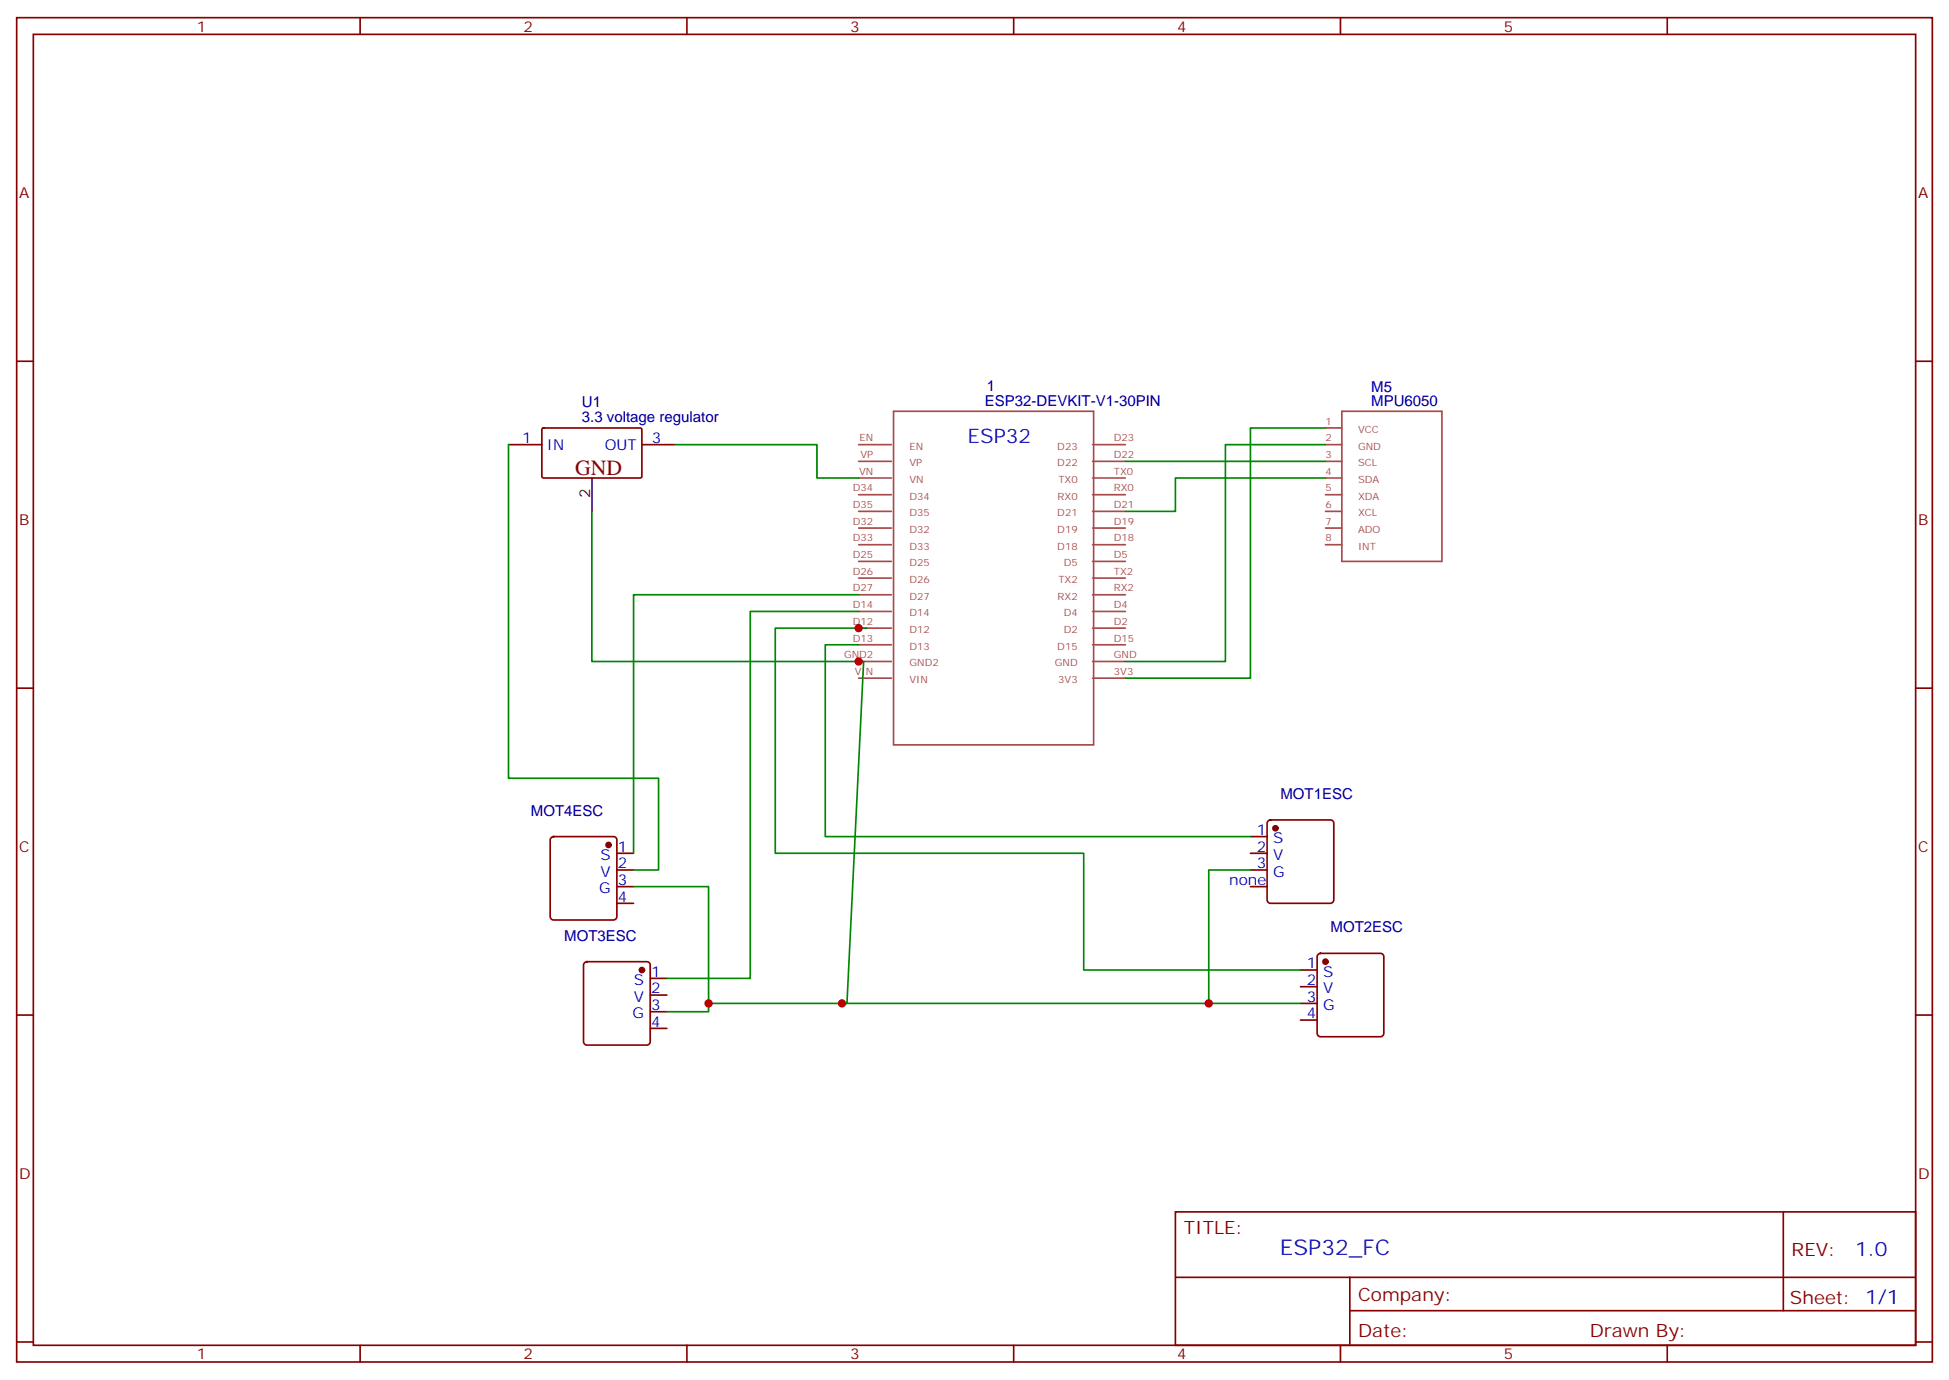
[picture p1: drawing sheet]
<svg xmlns="http://www.w3.org/2000/svg" width="412mm" height="292mm" viewBox="0 0 412 292" stroke-linecap="round" stroke-linejoin="round" font-family="sans-serif">
<g fill="none" stroke="#870000" stroke-width=".35">
<path d="M3.5 3.7h405.4v284.4h-405.4zM7.1 7.3h398.2v277.3h-398.2zM76.2 3.7v3.6M145.3 3.7v3.6M214.5 3.7v3.6M283.6 3.7v3.6M352.8 3.7v3.6M3.5 76.4h3.6M405.3 76.4h3.6M107.6 94.1h7.1M114.7 90.7l.3-.2 20.6 .1 .2 .3v10l-.3 .2-20.7-.1-.1-.2zM135.8 94.1h7.1"/>
<path d="M3.5 145.6h3.6M405.3 145.6h3.6M116.7 177.2l.4-.2h12.7a.71 .71 0 0 1 .7 .7v16.2a.76 .76 0 0 1-.7 .7h-12.7a.76 .76 0 0 1-.7-.7v-16.2zM264.6 177h3.5M268.3 173.6l.5-.2h12.7a.71 .71 0 0 1 .7 .7v16.3a.76 .76 0 0 1-.7 .7h-12.7a.76 .76 0 0 1-.7-.7v-16.3zM130.5 180.5h3.6M130.5 184h3.6M130.5 187.5h3.6M130.5 191.1h3.6M264.6 180.5h3.5M264.6 184h3.5M264.6 187.5h3.5"/>
<path d="M3.5 214.7h3.6M123.7 203.6l.5-.2h12.7a.71 .71 0 0 1 .7 .7v16.2a.76 .76 0 0 1-.7 .8h-12.7a.76 .76 0 0 1-.7-.8v-16.2zM137.6 206.9h3.5M137.6 210.5h3.5M137.6 214h3.5M137.6 217.5h3.5M275.2 205.2h3.5M275.2 208.7h3.5M275.2 212.2h3.5M275.2 215.8h3.5M278.9 201.9l.5-.3h12.7a.71 .71 0 0 1 .7 .8v16.2a.76 .76 0 0 1-.7 .7h-12.7a.76 .76 0 0 1-.7-.7v-16.2zM405.3 214.7h3.6"/>
<path d="M248.7 256.3h156.6v28.3h-156.6zM377.3 256.4v20.8M248.7 270.2h156.5M285.6 277.2h119.6M285.6 270.2v14.1M3.5 283.8h3.6M76.2 284.6v3.5M145.3 284.6v3.5M214.5 284.6v3.5M283.6 284.6v3.5M352.8 284.6v3.5M405.3 283.8h3.6"/>
</g>
<g fill="none" stroke="#a64a4a" stroke-width=".35">
<path d="M181.7 97.6h6.9M181.7 94.1h6.9M189.1 87h42.3v70.6h-42.3zM231.2 97.6h6.9M231.2 94.1h6.9M280.5 97.6h3.4M280.5 94.1h3.4M280.5 90.5h3.4M283.9 87h21.2v31.7h-21.2zM181.7 118.7h6.9M181.7 115.2h6.9M181.7 111.7h6.9"/>
<path d="M181.7 108.2h6.9M181.7 104.6h6.9M181.7 101.1h6.9M231.2 118.7h6.9M231.2 115.2h6.9M231.2 111.7h6.9M231.2 108.2h6.9M231.2 104.6h6.9M231.2 101.1h6.9M280.5 115.2h3.4M280.5 111.7h3.4M280.5 108.2h3.4"/>
<path d="M280.5 104.6h3.4M280.5 101.1h3.4M181.7 139.9h6.9M181.7 136.4h6.9M181.7 132.9h6.9M181.7 129.3h6.9M181.7 125.8h6.9M181.7 122.3h6.9M231.2 139.9h6.9M231.2 136.4h6.9M231.2 132.9h6.9M231.2 129.3h6.9"/>
<path d="M231.2 125.8h6.9M231.2 122.3h6.9M181.7 143.4h6.9M231.2 143.4h6.9"/>
</g>
<g fill="#870000" stroke="#870000" stroke-width=".35">
<circle cx="269.9" cy="175.2" r=".53"/>
<circle cx="280.5" cy="203.4" r=".53"/>
<circle cx="135.8" cy="205.2" r=".53"/>
<circle cx="128.8" cy="178.7" r=".53"/>
</g>
<g fill="none" stroke="#008700" stroke-width=".35">
<path d="M107.6 94.1v70.5h31.7v19.4h-5.2M142.9 94.1h30v7h8.8M238.1 97.6h42.4M280.5 94.1h-21.2v45.8h-21.2M280.5 90.5h-15.9v52.9h-26.5M125.2 108.2v31.7h57.5l-3.5 72.3h-1M280.5 101.1h-31.8v7.1h-10.6M181.7 136.4h-7.1v40.6h90M181.7 129.3h-23v77.6h-17.6M181.7 125.8h-47.6v54.7M183.4 132.9h-19.4v47.6h65.3v24.7h45.9M134.1 187.5h15.8v26.5h-8.8"/>
<path d="M264.6 184h-8.8v28.2h19.4M149.9 212.2h105.9"/>
</g>
<path d="M125.2 101.1v7.1" fill="none" stroke="#000" stroke-width=".35"/>
<g fill="#c00">
<circle cx="181.7" cy="132.9" r=".88"/>
<circle cx="255.8" cy="212.2" r=".88"/>
<circle cx="149.9" cy="212.2" r=".88"/>
<circle cx="178.2" cy="212.2" r=".88"/>
<circle cx="181.7" cy="139.9" r=".88"/>
</g>
<text font-size="4.6" fill="#800" x="121.7" y="100.4">GND</text>
<text font-size="4.6" fill="#00f" x="270.8" y="265.4">ESP32_FC</text>
<g font-size="4.2" fill="#00f">
<text x="204.7" y="93.6">ESP32</text>
<text x="392.5" y="265.6">1.0</text>
</g>
<g font-size="3.9" fill="#800">
<text x="250.5" y="260.9">TITLE:</text>
<text x="379.1" y="265.6">REV:</text>
<text x="287.4" y="275.1">Company:</text>
<text x="378.7" y="275.7">Sheet: 1/1</text>
<text x="287.4" y="282.8">Date:</text>
<text x="336.4" y="282.9">Drawn By:</text>
</g>
<g font-size="3.2" fill="#800">
<text x="41.6" y="6.7">1</text>
<text x="110.8" y="6.7">2</text>
<text x="179.9" y="6.7">3</text>
<text x="249.1" y="6.7">4</text>
<text x="318.2" y="6.7">5</text>
<text x="4.1" y="41.8">A</text>
<text x="405.9" y="41.8">A</text>
<text x="4.1" y="111">B</text>
<text x="405.9" y="111">B</text>
<text x="4.1" y="180.1">C</text>
<text x="405.9" y="180.1">C</text>
<text x="4.1" y="249.3">D</text>
<text x="405.9" y="249.3">D</text>
<text x="41.6" y="287.5">1</text>
<text x="110.8" y="287.5">2</text>
<text x="179.9" y="287.5">3</text>
<text x="249.1" y="287.5">4</text>
<text x="318.2" y="287.5">5</text>
</g>
<g font-size="3.2" fill="#000080">
<text x="208.8" y="82.7">1</text>
<text x="290.1" y="82.9">M5</text>
<text x="123.1" y="89.3">3.3 voltage regulator</text>
<text x="123.1" y="86.1">U1</text>
<text x="208.4" y="85.9">ESP32-DEVKIT-V1-30PIN</text>
<text x="290.1" y="85.9">MPU6050</text>
<text x="112.3" y="172.5">MOT4ESC</text>
<text x="270.9" y="169">MOT1ESC</text>
<text x="281.5" y="197.2">MOT2ESC</text>
<text x="119.4" y="199">MOT3ESC</text>
</g>
<g font-size="3.2" fill="#00f">
<text x="110.5" y="93.7">1</text>
<text x="115.7" y="95.1">IN</text>
<text x="128" y="95.1">OUT</text>
<text x="137.9" y="93.7">3</text>
<text x="265.9" y="176.6">1</text>
<text x="269.4" y="178.4">S</text>
<text x="127.1" y="181.9">S</text>
<text x="127.1" y="185.4">V</text>
<text x="130.7" y="180.1">1</text>
<text x="130.7" y="183.7">2</text>
<text x="265.9" y="180.1">2</text>
<text x="265.9" y="183.7">3</text>
<text x="269.4" y="181.9">V</text>
<text x="269.4" y="185.4">G</text>
<text x="126.8" y="188.9">G</text>
<text x="130.7" y="187.2">3</text>
<text x="130.7" y="190.7">4</text>
<text x="260.1" y="187.2">none</text>
<text x="134.1" y="208.4">S</text>
<text x="137.8" y="206.6">1</text>
<text x="276.5" y="204.8">1</text>
<text x="276.5" y="208.4">2</text>
<text x="280" y="206.6">S</text>
<text x="133.8" y="215.4">G</text>
<text x="134.1" y="211.9">V</text>
<text x="137.8" y="210.1">2</text>
<text x="137.8" y="213.6">3</text>
<text x="276.5" y="211.9">3</text>
<text x="276.5" y="215.4">4</text>
<text x="280" y="210.1">V</text>
<text x="280" y="213.6">G</text>
<text x="137.8" y="217.2">4</text>
</g>
<text font-size="3.2" x="124.9" y="105.2" transform="rotate(-90 124.9 105.2)">2</text>
<g font-size="2.1" fill="#a54b4b">
<text x="280.4" y="89.8">1</text>
<text x="181.9" y="93.4">EN</text>
<text x="192.4" y="95.1">EN</text>
<text x="223.7" y="95.1">D23</text>
<text x="235.7" y="93.4">D23</text>
<text x="280.4" y="93.4">2</text>
<text x="287.3" y="91.6">VCC</text>
<text x="287.3" y="95.1">GND</text>
<text x="181.8" y="100.4">VN</text>
<text x="182.1" y="96.9">VP</text>
<text x="192.4" y="98.6">VP</text>
<text x="223.7" y="98.6">D22</text>
<text x="235.7" y="100.4">TX0</text>
<text x="235.7" y="96.9">D22</text>
<text x="280.4" y="96.9">3</text>
<text x="280.4" y="100.4">4</text>
<text x="287.3" y="98.6">SCL</text>
<text x="180.5" y="107.5">D35</text>
<text x="180.5" y="103.9">D34</text>
<text x="192.4" y="105.7">D34</text>
<text x="192.4" y="102.1">VN</text>
<text x="223.8" y="105.7">RX0</text>
<text x="223.9" y="102.1">TX0</text>
<text x="235.7" y="107.5">D21</text>
<text x="235.7" y="103.9">RX0</text>
<text x="280.4" y="103.9">5</text>
<text x="280.4" y="107.5">6</text>
<text x="287.3" y="102.1">SDA</text>
<text x="287.3" y="105.7">XDA</text>
<text x="180.5" y="111">D32</text>
<text x="192.4" y="112.7">D32</text>
<text x="192.4" y="109.2">D35</text>
<text x="223.7" y="112.7">D19</text>
<text x="223.7" y="109.2">D21</text>
<text x="235.7" y="111">D19</text>
<text x="280.4" y="111">7</text>
<text x="287.3" y="109.2">XCL</text>
<text x="287.3" y="112.7">ADO</text>
<text x="180.5" y="118.1">D25</text>
<text x="180.5" y="114.5">D33</text>
<text x="192.4" y="119.8">D25</text>
<text x="192.4" y="116.3">D33</text>
<text x="223.7" y="116.3">D18</text>
<text x="225.1" y="119.8">D5</text>
<text x="235.7" y="118.1">D5</text>
<text x="235.7" y="114.5">D18</text>
<text x="280.4" y="114.5">8</text>
<text x="287.3" y="116.3">INT</text>
<text x="180.5" y="125.1">D27</text>
<text x="180.5" y="121.6">D26</text>
<text x="192.4" y="123.3">D26</text>
<text x="223.9" y="123.3">TX2</text>
<text x="235.7" y="125.1">RX2</text>
<text x="235.7" y="121.6">TX2</text>
<text x="180.5" y="128.6">D14</text>
<text x="192.4" y="130.4">D14</text>
<text x="192.4" y="126.8">D27</text>
<text x="223.8" y="126.8">RX2</text>
<text x="225.1" y="130.4">D4</text>
<text x="235.7" y="128.6">D4</text>
<text x="180.5" y="135.7">D13</text>
<text x="180.5" y="132.2">D12</text>
<text x="192.4" y="137.4">D13</text>
<text x="192.4" y="133.9">D12</text>
<text x="223.7" y="137.4">D15</text>
<text x="225.1" y="133.9">D2</text>
<text x="235.7" y="135.7">D15</text>
<text x="235.7" y="132.2">D2</text>
<text x="178.6" y="139.2">GND2</text>
<text x="180.9" y="142.7">VIN</text>
<text x="192.4" y="141">GND2</text>
<text x="223.2" y="141">GND</text>
<text x="235.7" y="142.7">3V3</text>
<text x="235.7" y="139.2">GND</text>
<text x="192.4" y="144.5">VIN</text>
<text x="223.9" y="144.5">3V3</text>
</g>
</svg>
